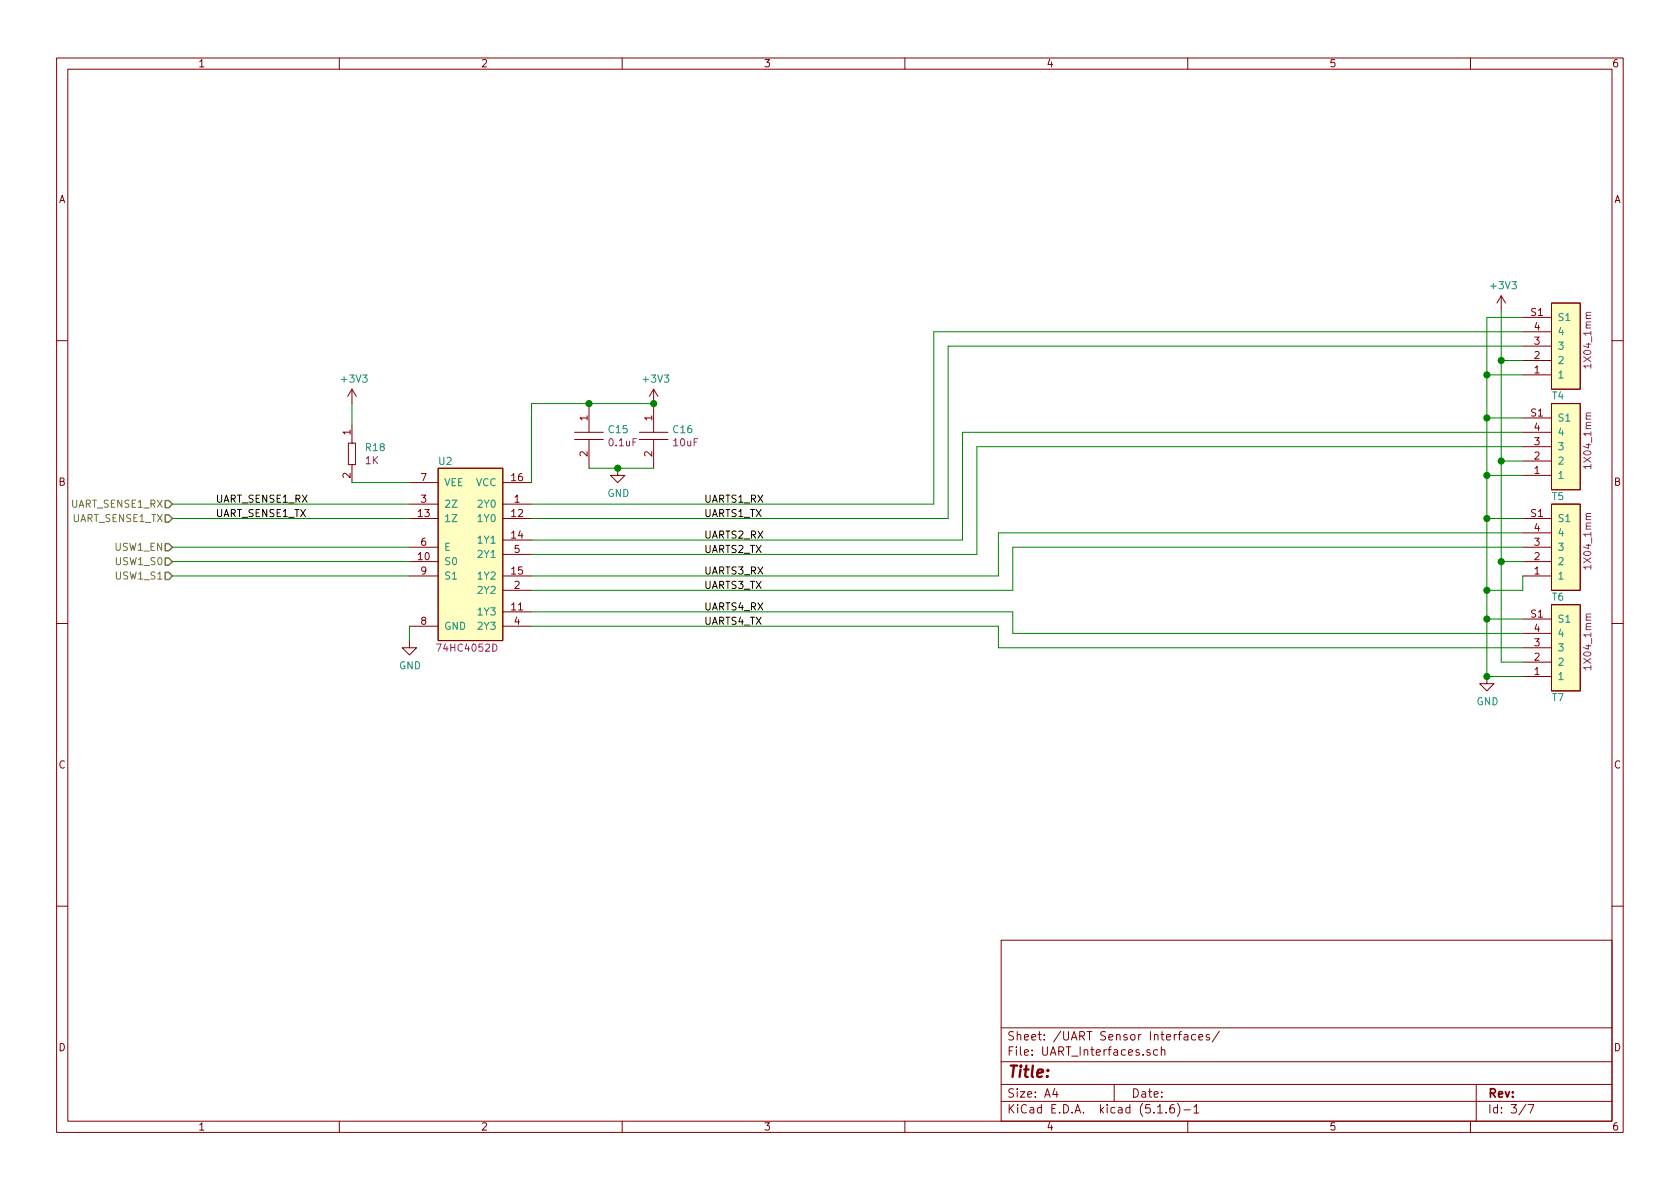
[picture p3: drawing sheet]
<svg xmlns="http://www.w3.org/2000/svg" width="297mm" height="210mm" viewBox="0 0 297 210" stroke-linecap="round" stroke-linejoin="round" font-family="sans-serif">
<g fill="none" stroke="#840000" stroke-width=".18">
<path d="M10 10.3h277v189.9h-277zM12 12.2h273v186.1h-273zM60 10.3v1.9M110 10.3v1.9M160 10.3v1.9M210 10.3v1.9M260 10.3v1.9M265.4 52.3l-.7 1.3M265.4 52.3v2.6M265.4 52.3l.8 1.3M269.2 58.7h5.1M269.2 56.1h5.1"/>
<path d="M274.3 53.6h5.1v15.2h-5.1zM10 60.2h2M61.6 78.4h1.3v3.8h-1.3zM62.2 78.4h.1M62.2 68.8v2.6M62.2 75.2v3.2M62.2 68.8l-.7 1.3M62.2 68.8l.8 1.3M101.6 76.4h5.1M101.6 77.7h5.1M104.1 71.4v5M104.1 77.7v5.1"/>
<path d="M113 76.4h5.1M113 77.7h5.1M115.6 68.8l-.8 1.3M115.6 68.8v7.6M115.6 77.7v5.1M115.6 68.8l.7 1.3M269.2 66.3h5.1M269.2 63.7h5.1M269.2 61.2h5.1M269.2 79h5.1M269.2 76.4h5.1M269.2 73.9h5.1"/>
<path d="M274.3 71.4h5.1v15.2h-5.1zM285 60.2h2M62.2 82.2h.1M62.2 82.2v3.1M72.4 99.3h5.1M72.4 96.8h5.1M72.4 91.7h5.1M72.4 89.1h5.1M72.4 85.3h5.1M77.5 82.8h11.4v30.5h-11.4zM88.9 91.7h5.1M88.9 89.1h5.1"/>
<path d="M88.9 95.5h5.1M88.9 85.3h5.1M88.9 98h5.1M109.2 82.8v1.3h1.3l-1.3 1.2-1.3-1.2h1.3M269.2 84.1h5.1M269.2 81.5h5.1M269.2 99.3h5.1M269.2 96.8h5.1M269.2 94.2h5.1M269.2 91.7h5.1M274.3 89.1h5.1v15.3h-5.1zM10 110.3h2"/>
<path d="M72.4 113.3v1.2h1.3l-1.3 1.3-1.3-1.3h1.3M72.4 101.8h5.1M72.4 110.7h5.1M88.9 101.8h5.1M88.9 108.2h5.1M88.9 104.4h5.1M88.9 110.7h5.1M262.9 119.6v1.3h1.3l-1.3 1.3-1.3-1.3h1.3M269.2 101.8h5.1M269.2 119.6h5.1M269.2 117.1h5.1M269.2 114.5h5.1"/>
<path d="M269.2 112h5.1M269.2 109.5h5.1M274.3 106.9h5.1v15.3h-5.1zM285 110.3h2M10 160.2h2M177 166.3h108v32h-108zM285 160.2h2M60 198.3v1.9M110 198.3v1.9M160 198.3v1.9M177 194.8h108M177 191.8h108"/>
<path d="M177 187.8h108M177 181.8h108M186.5 192.5l-.4 1h1M186.8 193v1M197 191.8v3M203.3 185.7l-.3-.1-.2 .2v.2l.5 .2v.3h-.5M204.7 185.7l-.4-.1-.3 .3v.6l.3 .1 .4-.1M204.7 196.8h.8M205.3 185.7l.2-.1 .4 .1 .1 .9M205.3 185.1v1.5M206.2 196.7v.1M207.5 195.3a.59 .59 0 0 0-.7 .7v.5l.2 .2 .4 .1 .2-.1 .1-.5-.2-.2-.4-.1-.3 .3"/>
<path d="M208.2 195.1a1.71 1.71 0 0 1 0 2.3M209.3 196.3h1.2M209.4 183h.6v.9M210 198.3v1.9M210 183.3l-.5 .1-.2 .2 .2 .3 .5-.1M211.1 195.8l.4-.5v1.5M211.1 196.8h.9M211.4 183l-.4-.1-.3 .3v.6l.3 .1 .4-.1M212 183.4l.7-.1-.1-.3-.4-.1-.2 .2v.7h.6M213.8 183l-.3-.1-.2 .2v.3l.5 .1v.3h-.5M215.6 182.3l-1.3 2M260 198.3v1.9"/>
<path d="M261 191.8v6.5M269.8 195.2l-1.2 2M270.2 195.3h1l-.6 1.5"/>
</g>
<g fill="#ffffc2" stroke="#ffffc2" stroke-width=".18">
<path d="M274.3 53.6h5.1v15.2h-5.1z"/>
<path d="M274.3 71.4h5.1v15.2h-5.1z"/>
<path d="M274.3 89.1h5.1v15.3h-5.1z"/>
<path d="M274.3 106.9h5.1v15.3h-5.1z"/>
<path d="M77.5 82.8h11.4v30.5h-11.4z"/>
</g>
<g fill="none" stroke="#008400" stroke-width=".18">
<path d="M265.4 54.9v62.2h3.8M269.2 58.7h-104.1v30.4h-71.1M269.2 56.1h-6.3v63.5h6.3M62.2 71.4v3.8M115.6 71.4h-21.6v13.9M262.9 73.9h6.3M262.9 66.3h6.3M265.4 63.7h3.8M269.2 76.4h-99v19.1h-76.2M269.2 79h-96.5v19h-78.7M269.2 61.2h-101.6v30.5h-73.6M30.5 96.8h41.9"/>
<path d="M30.5 99.3h41.9M30.5 91.7h41.9M30.5 89.1h41.9M62.2 85.3h10.2M104.1 82.8h11.5M262.9 91.7h6.3M262.9 84.1h6.3M265.4 99.3h3.8M265.4 81.5h3.8M269.2 94.2h-92.7v7.6h-82.5M269.2 96.8h-90.1v7.6h-85.1M30.5 101.8h41.9"/>
<path d="M72.4 110.7v2.6M94 110.7h82.5v3.8h92.7M94 108.2h85.1v3.8h90.1M262.9 109.5h6.3M269.2 101.8v2.6h-6.3"/>
</g>
<path d="M29.2 88.5h.6l.7 .6-.7 .7h-.6zM29.2 91.1h.6l.7 .6-.7 .6h-.6zM29.2 98.7h.6l.7 .6-.7 .6h-.6zM29.2 96.1h.6l.7 .7-.7 .6h-.6zM29.2 101.2h.6l.7 .6-.7 .7h-.6z" fill="none" stroke="#848400" stroke-width=".25"/>
<g fill="#008400" stroke="#008400" stroke-width=".25">
<circle cx="265.4" cy="99.3" r=".51"/>
<circle cx="265.4" cy="81.5" r=".51"/>
<circle cx="265.4" cy="63.7" r=".51"/>
<circle cx="262.9" cy="104.4" r=".51"/>
<circle cx="262.9" cy="66.3" r=".51"/>
<circle cx="262.9" cy="84.1" r=".51"/>
<circle cx="104.1" cy="71.4" r=".51"/>
<circle cx="262.9" cy="73.9" r=".51"/>
<circle cx="262.9" cy="119.6" r=".51"/>
<circle cx="115.6" cy="71.4" r=".51"/>
<circle cx="262.9" cy="91.7" r=".51"/>
<circle cx="109.2" cy="82.8" r=".51"/>
<circle cx="262.9" cy="109.5" r=".51"/>
</g>
<text font-size="2.8" fill="#840000" x="178" y="190.5">Title:</text>
<g font-size="2.1" fill="#840000">
<text x="178" y="184">Sheet: /UART Sensor Interfaces/</text>
<text x="178" y="186.7">File: UART_Interfaces.sch</text>
<text x="178" y="196.9">KiCad E.D.A. kicad (5.1.6)-1</text>
<text x="178" y="194.1">Size: A4</text>
<text x="200" y="194.1">Date:</text>
<text x="263" y="194.1">Rev:</text>
<text x="263" y="196.9">Id: 3/7</text>
</g>
<g font-size="1.8" fill="#840000">
<text x="35" y="11.9">1</text>
<text x="85" y="11.9">2</text>
<text x="135" y="11.9">3</text>
<text x="185" y="11.9">4</text>
<text x="235" y="11.9">5</text>
<text x="285" y="11.9">6</text>
<text x="10.4" y="35.9">A</text>
<text x="285.4" y="35.9">A</text>
<text x="270.7" y="55.9">S1</text>
<text x="271.3" y="58.4">4</text>
<text x="271.3" y="63.5">2</text>
<text x="271.3" y="61">3</text>
<text x="271.3" y="66">1</text>
<text x="62" y="76.9" transform="rotate(-90 62 76.9)">1</text>
<text x="103.9" y="74.4" transform="rotate(-90 103.9 74.4)">1</text>
<text x="115.3" y="74.4" transform="rotate(-90 115.3 74.4)">1</text>
<text x="270.7" y="73.7">S1</text>
<text x="271.3" y="76.2">4</text>
<text x="103.9" y="80.7" transform="rotate(-90 103.9 80.7)">2</text>
<text x="115.3" y="80.7" transform="rotate(-90 115.3 80.7)">2</text>
<text x="271.3" y="83.8">1</text>
<text x="271.3" y="81.3">2</text>
<text x="271.3" y="78.7">3</text>
<text x="10.4" y="85.9">B</text>
<text x="62" y="84.6" transform="rotate(-90 62 84.6)">2</text>
<text x="74.4" y="88.9">3</text>
<text x="74.4" y="85.1">7</text>
<text x="90.5" y="85.1">16</text>
<text x="91" y="88.9">1</text>
<text x="285.4" y="85.9">B</text>
<text x="74" y="91.4">13</text>
<text x="90.5" y="91.4">12</text>
<text x="90.5" y="95.2">14</text>
<text x="270.7" y="91.4">S1</text>
<text x="271.3" y="94">4</text>
<text x="74" y="99.1">10</text>
<text x="74.4" y="96.5">6</text>
<text x="74.4" y="101.6">9</text>
<text x="90.5" y="101.6">15</text>
<text x="91" y="97.8">5</text>
<text x="271.3" y="101.6">1</text>
<text x="271.3" y="99.1">2</text>
<text x="271.3" y="96.5">3</text>
<text x="90.5" y="107.9">11</text>
<text x="91" y="104.1">2</text>
<text x="74.4" y="110.5">8</text>
<text x="91" y="110.5">4</text>
<text x="270.7" y="109.2">S1</text>
<text x="271.3" y="111.8">4</text>
<text x="271.3" y="119.4">1</text>
<text x="271.3" y="116.8">2</text>
<text x="271.3" y="114.3">3</text>
<text x="10.4" y="135.9">C</text>
<text x="285.4" y="135.9">C</text>
<text x="10.4" y="185.9">D</text>
<text x="285.4" y="185.9">D</text>
<text x="35" y="199.9">1</text>
<text x="85" y="199.9">2</text>
<text x="135" y="199.9">3</text>
<text x="185" y="199.9">4</text>
<text x="235" y="199.9">5</text>
<text x="285" y="199.9">6</text>
</g>
<g font-size="1.8" fill="#008484">
<text x="263.7" y="51.1">+3V3</text>
<text x="275.3" y="59.3">4</text>
<text x="275.3" y="56.8">S1</text>
<text x="275.3" y="64.4">2</text>
<text x="275.3" y="61.8">3</text>
<text x="60.5" y="67.7">+3V3</text>
<text x="113.9" y="67.7">+3V3</text>
<text x="274.5" y="70.7">T4</text>
<text x="275.3" y="66.9">1</text>
<text x="107.7" y="76.6">C15</text>
<text x="119.1" y="76.6">C16</text>
<text x="275.3" y="77.1">4</text>
<text x="275.3" y="74.5">S1</text>
<text x="64.7" y="79.8">R18</text>
<text x="77.6" y="82.2">U2</text>
<text x="275.3" y="82.2">2</text>
<text x="275.3" y="79.6">3</text>
<text x="78.5" y="89.8">2Z</text>
<text x="78.5" y="86">VEE</text>
<text x="84.2" y="86">VCC</text>
<text x="84.7" y="89.8">2Y0</text>
<text x="107.4" y="87.9">GND</text>
<text x="274.5" y="88.4">T5</text>
<text x="275.3" y="84.7">1</text>
<text x="78.5" y="92.3">1Z</text>
<text x="84.7" y="92.3">1Y0</text>
<text x="275.3" y="94.9">4</text>
<text x="275.3" y="92.3">S1</text>
<text x="78.5" y="99.9">S0</text>
<text x="78.5" y="97.4">E</text>
<text x="84.7" y="96.1">1Y1</text>
<text x="84.7" y="98.7">2Y1</text>
<text x="275.3" y="99.9">2</text>
<text x="275.3" y="97.4">3</text>
<text x="78.5" y="102.5">S1</text>
<text x="84.7" y="102.5">1Y2</text>
<text x="84.7" y="105">2Y2</text>
<text x="274.5" y="106.2">T6</text>
<text x="275.3" y="102.5">1</text>
<text x="78.5" y="111.4">GND</text>
<text x="84.7" y="108.8">1Y3</text>
<text x="84.7" y="111.4">2Y3</text>
<text x="275.3" y="112.6">4</text>
<text x="275.3" y="110.1">S1</text>
<text x="70.6" y="118.4">GND</text>
<text x="275.3" y="117.7">2</text>
<text x="275.3" y="115.2">3</text>
<text x="261.1" y="124.7">GND</text>
<text x="274.5" y="124">T7</text>
<text x="275.3" y="120.3">1</text>
</g>
<g font-size="1.8" fill="#840084">
<text x="281.4" y="64.8" transform="rotate(-90 281.4 64.8)">1X04_1mm</text>
<text x="64.6" y="82.1">1K</text>
<text x="107.8" y="78.9">0.1uF</text>
<text x="119.2" y="78.9">10uF</text>
<text x="281.4" y="82.5" transform="rotate(-90 281.4 82.5)">1X04_1mm</text>
<text x="281.4" y="100.3" transform="rotate(-90 281.4 100.3)">1X04_1mm</text>
<text x="77.7" y="115.2">74HC4052D</text>
<text x="281.4" y="118.1" transform="rotate(-90 281.4 118.1)">1X04_1mm</text>
</g>
<g font-size="1.8" fill="#848400">
<text x="12.6" y="89.8">UART_SENSE1_RX</text>
<text x="12.8" y="92.3">UART_SENSE1_TX</text>
<text x="20.4" y="97.4">USW1_EN</text>
<text x="20.7" y="99.9">USW1_S0</text>
<text x="20.7" y="102.5">USW1_S1</text>
</g>
<g font-size="1.8">
<text x="38.1" y="88.9">UART_SENSE1_RX</text>
<text x="124.5" y="88.9">UARTS1_RX</text>
<text x="38.1" y="91.4">UART_SENSE1_TX</text>
<text x="124.5" y="95.2">UARTS2_RX</text>
<text x="124.5" y="91.4">UARTS1_TX</text>
<text x="124.5" y="97.8">UARTS2_TX</text>
<text x="124.5" y="101.6">UARTS3_RX</text>
<text x="124.5" y="107.9">UARTS4_RX</text>
<text x="124.5" y="104.1">UARTS3_TX</text>
<text x="124.5" y="110.5">UARTS4_TX</text>
</g>
</svg>
